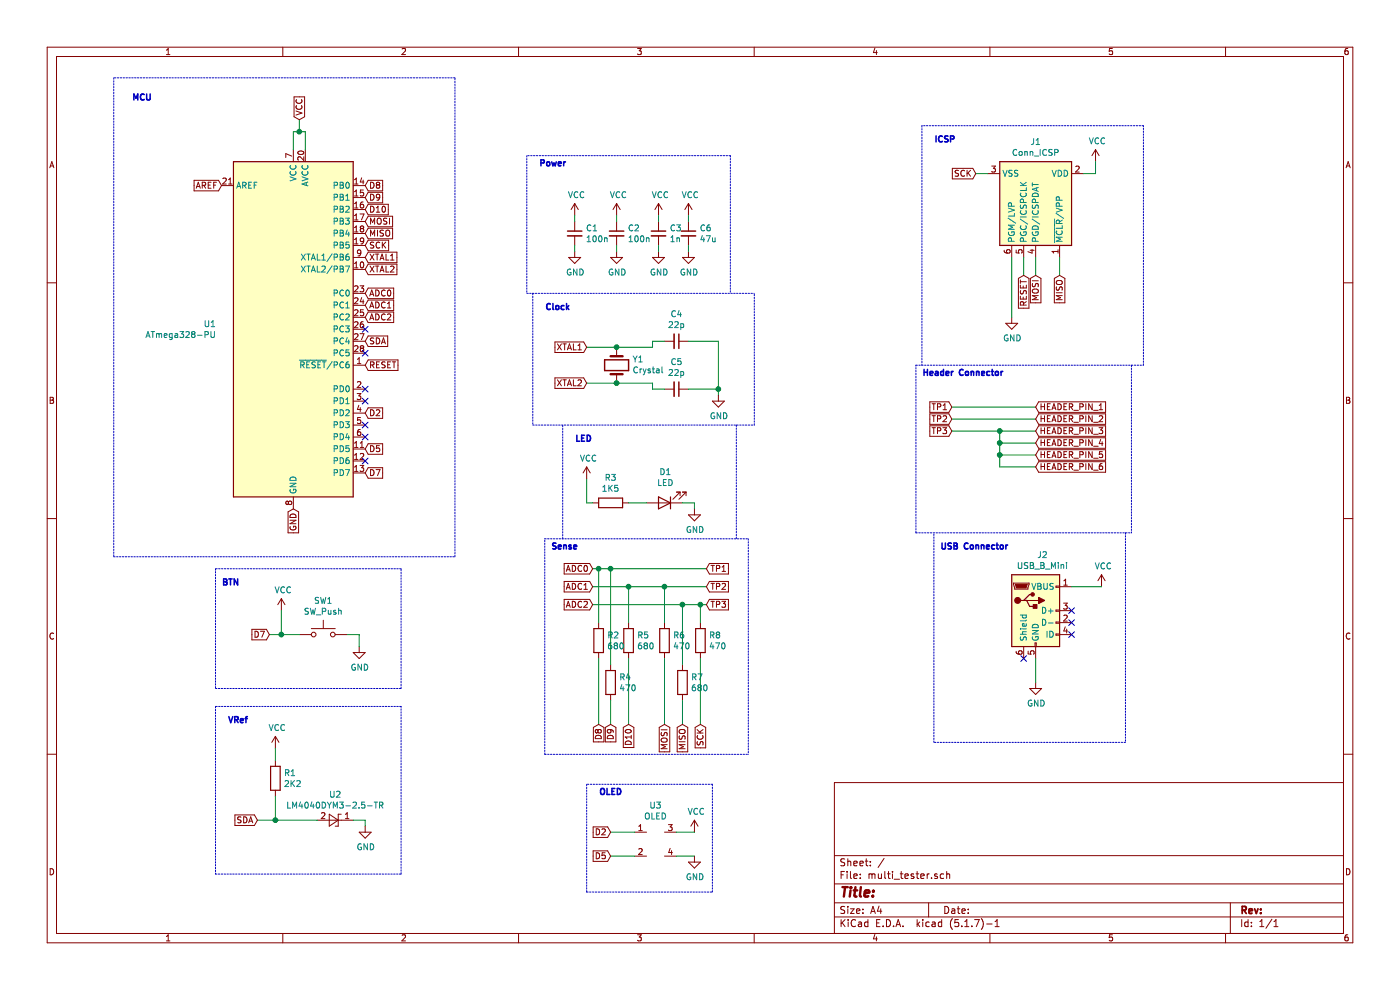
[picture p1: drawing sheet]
EESchema Schematic File Version 4
EELAYER 30 0
EELAYER END
$Descr A4 11693 8268
encoding utf-8
Sheet 1 1
Title ""
Date ""
Rev ""
Comp ""
Comment1 ""
Comment2 ""
Comment3 ""
Comment4 ""
$EndDescr
$Comp
L MCU_Microchip_ATmega:ATmega328-PU U1
U 1 1
P 2450 2750
F 0 "U1" H 1806 2796 50  0000 R CNN
F 1 "ATmega328-PU" H 1806 2705 50  0000 R CNN
F 2 "Package_DIP:DIP-28_W7.62mm" H 2450 2750 50  0001 C CIN
F 3 "http://ww1.microchip.com/downloads/en/DeviceDoc/ATmega328_P%20AVR%20MCU%20with%20picoPower%20Technology%20Data%20Sheet%2040001984A.pdf" H 2450 2750 50  0001 C CNN
	1    2450 2750
	1    0    0    -1  
$EndComp
Text GLabel 3050 2450 2    50   Input ~ 0
ADC0
Text GLabel 3050 2550 2    50   Input ~ 0
ADC1
Text GLabel 3050 2650 2    50   Input ~ 0
ADC2
Text GLabel 3050 2850 2    50   Input ~ 0
SDA
Text GLabel 3050 3050 2    50   Input ~ 0
RESET
Text GLabel 3050 3450 2    50   Input ~ 0
D2
Text GLabel 3050 3750 2    50   Input ~ 0
D5
Text GLabel 3050 3950 2    50   Input ~ 0
D7
Text GLabel 1850 1550 0    50   Input ~ 0
AREF
Text GLabel 2450 4250 3    50   Input ~ 0
GND
Text GLabel 2500 1000 1    50   Input ~ 0
VCC
Wire Wire Line
	2450 1250 2450 1100
Wire Wire Line
	2450 1100 2500 1100
Wire Wire Line
	2500 1100 2500 1000
Wire Wire Line
	2550 1250 2550 1100
Wire Wire Line
	2550 1100 2500 1100
Connection ~ 2500 1100
NoConn ~ 3050 2750
NoConn ~ 3050 2950
NoConn ~ 3050 3250
NoConn ~ 3050 3350
NoConn ~ 3050 3550
NoConn ~ 3050 3650
NoConn ~ 3050 3850
Text GLabel 3050 1550 2    50   Input ~ 0
D8
Text GLabel 3050 1650 2    50   Input ~ 0
D9
Text GLabel 3050 1750 2    50   Input ~ 0
D10
Text GLabel 3050 1850 2    50   Input ~ 0
MOSI
Text GLabel 3050 1950 2    50   Input ~ 0
MISO
Text GLabel 3050 2050 2    50   Input ~ 0
SCK
Text GLabel 3050 2150 2    50   Input ~ 0
XTAL1
Text GLabel 3050 2250 2    50   Input ~ 0
XTAL2
$Comp
L Switch:SW_Push SW1
U 1 1
P 2700 5300
F 0 "SW1" H 2700 5585 50  0000 C CNN
F 1 "SW_Push" H 2700 5494 50  0000 C CNN
F 2 "" H 2700 5500 50  0001 C CNN
F 3 "~" H 2700 5500 50  0001 C CNN
	1    2700 5300
	1    0    0    -1  
$EndComp
Text GLabel 2250 5300 0    50   Input ~ 0
D7
$Comp
L power:VCC #PWR0101
U 1 1
P 2350 5100
F 0 "#PWR0101" H 2350 4950 50  0001 C CNN
F 1 "VCC" H 2365 5273 50  0000 C CNN
F 2 "" H 2350 5100 50  0001 C CNN
F 3 "" H 2350 5100 50  0001 C CNN
	1    2350 5100
	1    0    0    -1  
$EndComp
$Comp
L power:GND #PWR0102
U 1 1
P 3000 5400
F 0 "#PWR0102" H 3000 5150 50  0001 C CNN
F 1 "GND" H 3005 5227 50  0000 C CNN
F 2 "" H 3000 5400 50  0001 C CNN
F 3 "" H 3000 5400 50  0001 C CNN
	1    3000 5400
	1    0    0    -1  
$EndComp
Wire Wire Line
	2250 5300 2350 5300
Wire Wire Line
	2350 5100 2350 5300
Connection ~ 2350 5300
Wire Wire Line
	2350 5300 2500 5300
Wire Wire Line
	2900 5300 3000 5300
Wire Wire Line
	3000 5300 3000 5400
$Comp
L Reference_Voltage:LM4040DBZ-2.5 U2
U 1 1
P 2800 6850
F 0 "U2" H 2800 7066 50  0000 C CNN
F 1 "LM4040DYM3-2.5-TR" H 2800 6975 50  0000 C CNN
F 2 "Package_TO_SOT_SMD:SOT-23" H 2800 6650 50  0001 C CIN
F 3 "http://www.ti.com/lit/ds/symlink/lm4040-n.pdf" H 2800 6850 50  0001 C CIN
	1    2800 6850
	1    0    0    -1  
$EndComp
$Comp
L power:GND #PWR0103
U 1 1
P 3050 6900
F 0 "#PWR0103" H 3050 6650 50  0001 C CNN
F 1 "GND" H 3055 6727 50  0000 C CNN
F 2 "" H 3050 6900 50  0001 C CNN
F 3 "" H 3050 6900 50  0001 C CNN
	1    3050 6900
	1    0    0    -1  
$EndComp
$Comp
L power:VCC #PWR0104
U 1 1
P 2300 6250
F 0 "#PWR0104" H 2300 6100 50  0001 C CNN
F 1 "VCC" H 2315 6423 50  0000 C CNN
F 2 "" H 2300 6250 50  0001 C CNN
F 3 "" H 2300 6250 50  0001 C CNN
	1    2300 6250
	1    0    0    -1  
$EndComp
Text GLabel 2150 6850 0    50   Input ~ 0
SDA
Wire Wire Line
	2150 6850 2300 6850
Wire Wire Line
	2950 6850 3050 6850
Wire Wire Line
	3050 6850 3050 6900
Connection ~ 2300 6850
Wire Wire Line
	2300 6850 2650 6850
$Comp
L Device:R R1
U 1 1
P 2300 6500
F 0 "R1" H 2370 6546 50  0000 L CNN
F 1 "2K2" H 2370 6455 50  0000 L CNN
F 2 "" V 2230 6500 50  0001 C CNN
F 3 "~" H 2300 6500 50  0001 C CNN
	1    2300 6500
	1    0    0    -1  
$EndComp
Wire Wire Line
	2300 6250 2300 6350
Wire Wire Line
	2300 6650 2300 6850
Text GLabel 5100 6950 0    50   Input ~ 0
D2
Text GLabel 5100 7150 0    50   Input ~ 0
D5
$Comp
L power:VCC #PWR0105
U 1 1
P 5800 6950
F 0 "#PWR0105" H 5800 6800 50  0001 C CNN
F 1 "VCC" H 5815 7123 50  0000 C CNN
F 2 "" H 5800 6950 50  0001 C CNN
F 3 "" H 5800 6950 50  0001 C CNN
	1    5800 6950
	1    0    0    -1  
$EndComp
$Comp
L power:GND #PWR0106
U 1 1
P 5800 7150
F 0 "#PWR0106" H 5800 6900 50  0001 C CNN
F 1 "GND" H 5805 6977 50  0000 C CNN
F 2 "" H 5800 7150 50  0001 C CNN
F 3 "" H 5800 7150 50  0001 C CNN
	1    5800 7150
	1    0    0    -1  
$EndComp
Text GLabel 4950 4750 0    50   Input ~ 0
ADC0
Text GLabel 4950 4900 0    50   Input ~ 0
ADC1
Text GLabel 4950 5050 0    50   Input ~ 0
ADC2
Text GLabel 5900 4750 2    50   Input ~ 0
TP1
Text GLabel 5900 4900 2    50   Input ~ 0
TP2
Text GLabel 5900 5050 2    50   Input ~ 0
TP3
$Comp
L Device:R R2
U 1 1
P 5000 5350
F 0 "R2" H 5070 5396 50  0000 L CNN
F 1 "680" H 5070 5305 50  0000 L CNN
F 2 "" V 4930 5350 50  0001 C CNN
F 3 "~" H 5000 5350 50  0001 C CNN
	1    5000 5350
	1    0    0    -1  
$EndComp
$Comp
L Device:R R5
U 1 1
P 5250 5350
F 0 "R5" H 5320 5396 50  0000 L CNN
F 1 "680" H 5320 5305 50  0000 L CNN
F 2 "" V 5180 5350 50  0001 C CNN
F 3 "~" H 5250 5350 50  0001 C CNN
	1    5250 5350
	1    0    0    -1  
$EndComp
$Comp
L Device:R R6
U 1 1
P 5550 5350
F 0 "R6" H 5620 5396 50  0000 L CNN
F 1 "470" H 5620 5305 50  0000 L CNN
F 2 "" V 5480 5350 50  0001 C CNN
F 3 "~" H 5550 5350 50  0001 C CNN
	1    5550 5350
	1    0    0    -1  
$EndComp
$Comp
L Device:R R8
U 1 1
P 5850 5350
F 0 "R8" H 5920 5396 50  0000 L CNN
F 1 "470" H 5920 5305 50  0000 L CNN
F 2 "" V 5780 5350 50  0001 C CNN
F 3 "~" H 5850 5350 50  0001 C CNN
	1    5850 5350
	1    0    0    -1  
$EndComp
$Comp
L Device:R R7
U 1 1
P 5700 5700
F 0 "R7" H 5770 5746 50  0000 L CNN
F 1 "680" H 5770 5655 50  0000 L CNN
F 2 "" V 5630 5700 50  0001 C CNN
F 3 "~" H 5700 5700 50  0001 C CNN
	1    5700 5700
	1    0    0    -1  
$EndComp
$Comp
L Device:R R4
U 1 1
P 5100 5700
F 0 "R4" H 5170 5746 50  0000 L CNN
F 1 "470" H 5170 5655 50  0000 L CNN
F 2 "" V 5030 5700 50  0001 C CNN
F 3 "~" H 5100 5700 50  0001 C CNN
	1    5100 5700
	1    0    0    -1  
$EndComp
Wire Wire Line
	5900 4750 5100 4750
Wire Wire Line
	5900 5050 5850 5050
Text GLabel 5000 6050 3    50   Input ~ 0
D8
Text GLabel 5100 6050 3    50   Input ~ 0
D9
Text GLabel 5250 6050 3    50   Input ~ 0
D10
Text GLabel 5550 6050 3    50   Input ~ 0
MOSI
Text GLabel 5700 6050 3    50   Input ~ 0
MISO
Text GLabel 5850 6050 3    50   Input ~ 0
SCK
Wire Wire Line
	5000 6050 5000 5500
Wire Wire Line
	5100 6050 5100 5850
Wire Wire Line
	5250 6050 5250 5500
Wire Wire Line
	5550 6050 5550 5500
Wire Wire Line
	5700 6050 5700 5850
Wire Wire Line
	5850 6050 5850 5500
Wire Wire Line
	5000 5200 5000 4750
Connection ~ 5000 4750
Wire Wire Line
	5000 4750 4950 4750
Wire Wire Line
	5100 5550 5100 4750
Connection ~ 5100 4750
Wire Wire Line
	5100 4750 5000 4750
Wire Wire Line
	5250 5200 5250 4900
Connection ~ 5250 4900
Wire Wire Line
	5250 4900 4950 4900
Wire Wire Line
	5550 5200 5550 4900
Wire Wire Line
	5250 4900 5550 4900
Connection ~ 5550 4900
Wire Wire Line
	5550 4900 5900 4900
Wire Wire Line
	5700 5550 5700 5050
Connection ~ 5700 5050
Wire Wire Line
	5700 5050 4950 5050
Wire Wire Line
	5850 5200 5850 5050
Connection ~ 5850 5050
Wire Wire Line
	5850 5050 5700 5050
$Comp
L power:GND #PWR0107
U 1 1
P 4800 2100
F 0 "#PWR0107" H 4800 1850 50  0001 C CNN
F 1 "GND" H 4805 1927 50  0000 C CNN
F 2 "" H 4800 2100 50  0001 C CNN
F 3 "" H 4800 2100 50  0001 C CNN
	1    4800 2100
	1    0    0    -1  
$EndComp
$Comp
L power:GND #PWR0108
U 1 1
P 5150 2100
F 0 "#PWR0108" H 5150 1850 50  0001 C CNN
F 1 "GND" H 5155 1927 50  0000 C CNN
F 2 "" H 5150 2100 50  0001 C CNN
F 3 "" H 5150 2100 50  0001 C CNN
	1    5150 2100
	1    0    0    -1  
$EndComp
$Comp
L power:GND #PWR0109
U 1 1
P 5500 2100
F 0 "#PWR0109" H 5500 1850 50  0001 C CNN
F 1 "GND" H 5505 1927 50  0000 C CNN
F 2 "" H 5500 2100 50  0001 C CNN
F 3 "" H 5500 2100 50  0001 C CNN
	1    5500 2100
	1    0    0    -1  
$EndComp
$Comp
L power:GND #PWR0110
U 1 1
P 5750 2100
F 0 "#PWR0110" H 5750 1850 50  0001 C CNN
F 1 "GND" H 5755 1927 50  0000 C CNN
F 2 "" H 5750 2100 50  0001 C CNN
F 3 "" H 5750 2100 50  0001 C CNN
	1    5750 2100
	1    0    0    -1  
$EndComp
$Comp
L power:VCC #PWR0111
U 1 1
P 4800 1800
F 0 "#PWR0111" H 4800 1650 50  0001 C CNN
F 1 "VCC" H 4815 1973 50  0000 C CNN
F 2 "" H 4800 1800 50  0001 C CNN
F 3 "" H 4800 1800 50  0001 C CNN
	1    4800 1800
	1    0    0    -1  
$EndComp
$Comp
L power:VCC #PWR0112
U 1 1
P 5150 1800
F 0 "#PWR0112" H 5150 1650 50  0001 C CNN
F 1 "VCC" H 5165 1973 50  0000 C CNN
F 2 "" H 5150 1800 50  0001 C CNN
F 3 "" H 5150 1800 50  0001 C CNN
	1    5150 1800
	1    0    0    -1  
$EndComp
$Comp
L power:VCC #PWR0113
U 1 1
P 5500 1800
F 0 "#PWR0113" H 5500 1650 50  0001 C CNN
F 1 "VCC" H 5515 1973 50  0000 C CNN
F 2 "" H 5500 1800 50  0001 C CNN
F 3 "" H 5500 1800 50  0001 C CNN
	1    5500 1800
	1    0    0    -1  
$EndComp
$Comp
L power:VCC #PWR0114
U 1 1
P 5750 1800
F 0 "#PWR0114" H 5750 1650 50  0001 C CNN
F 1 "VCC" H 5765 1973 50  0000 C CNN
F 2 "" H 5750 1800 50  0001 C CNN
F 3 "" H 5750 1800 50  0001 C CNN
	1    5750 1800
	1    0    0    -1  
$EndComp
$Comp
L Device:C_Small C1
U 1 1
P 4800 1950
F 0 "C1" H 4892 1996 50  0000 L CNN
F 1 "100n" H 4892 1905 50  0000 L CNN
F 2 "" H 4800 1950 50  0001 C CNN
F 3 "~" H 4800 1950 50  0001 C CNN
	1    4800 1950
	1    0    0    -1  
$EndComp
$Comp
L Device:C_Small C2
U 1 1
P 5150 1950
F 0 "C2" H 5242 1996 50  0000 L CNN
F 1 "100n" H 5242 1905 50  0000 L CNN
F 2 "" H 5150 1950 50  0001 C CNN
F 3 "~" H 5150 1950 50  0001 C CNN
	1    5150 1950
	1    0    0    -1  
$EndComp
$Comp
L Device:C_Small C3
U 1 1
P 5500 1950
F 0 "C3" H 5592 1996 50  0000 L CNN
F 1 "1n" H 5592 1905 50  0000 L CNN
F 2 "" H 5500 1950 50  0001 C CNN
F 3 "~" H 5500 1950 50  0001 C CNN
	1    5500 1950
	1    0    0    -1  
$EndComp
$Comp
L Device:C_Small C6
U 1 1
P 5750 1950
F 0 "C6" H 5842 1996 50  0000 L CNN
F 1 "47u" H 5842 1905 50  0000 L CNN
F 2 "" H 5750 1950 50  0001 C CNN
F 3 "~" H 5750 1950 50  0001 C CNN
	1    5750 1950
	1    0    0    -1  
$EndComp
Wire Wire Line
	4800 2100 4800 2050
Wire Wire Line
	4800 1850 4800 1800
Wire Wire Line
	5150 1850 5150 1800
Wire Wire Line
	5500 1850 5500 1800
Wire Wire Line
	5500 2100 5500 2050
Wire Wire Line
	5150 2100 5150 2050
Wire Wire Line
	5750 2100 5750 2050
Wire Wire Line
	5750 1850 5750 1800
Text GLabel 4900 2900 0    50   Input ~ 0
XTAL1
Text GLabel 4900 3200 0    50   Input ~ 0
XTAL2
$Comp
L Device:Crystal Y1
U 1 1
P 5150 3050
F 0 "Y1" V 5196 2919 50  0000 R CNN
F 1 "Crystal" V 5105 2919 50  0000 R CNN
F 2 "" H 5150 3050 50  0001 C CNN
F 3 "~" H 5150 3050 50  0001 C CNN
	1    5150 3050
	0    -1   -1   0   
$EndComp
$Comp
L Device:C_Small C4
U 1 1
P 5650 2850
F 0 "C4" V 5421 2850 50  0000 C CNN
F 1 "22p" V 5512 2850 50  0000 C CNN
F 2 "" H 5650 2850 50  0001 C CNN
F 3 "~" H 5650 2850 50  0001 C CNN
	1    5650 2850
	0    1    1    0   
$EndComp
$Comp
L Device:C_Small C5
U 1 1
P 5650 3250
F 0 "C5" V 5421 3250 50  0000 C CNN
F 1 "22p" V 5512 3250 50  0000 C CNN
F 2 "" H 5650 3250 50  0001 C CNN
F 3 "~" H 5650 3250 50  0001 C CNN
	1    5650 3250
	0    1    1    0   
$EndComp
$Comp
L power:GND #PWR0115
U 1 1
P 6000 3300
F 0 "#PWR0115" H 6000 3050 50  0001 C CNN
F 1 "GND" H 6005 3127 50  0000 C CNN
F 2 "" H 6000 3300 50  0001 C CNN
F 3 "" H 6000 3300 50  0001 C CNN
	1    6000 3300
	1    0    0    -1  
$EndComp
Wire Wire Line
	4900 2900 5150 2900
Wire Wire Line
	5150 2900 5450 2900
Wire Wire Line
	5450 2900 5450 2850
Wire Wire Line
	5450 2850 5550 2850
Connection ~ 5150 2900
Wire Wire Line
	5750 2850 6000 2850
Wire Wire Line
	6000 2850 6000 3250
Wire Wire Line
	5750 3250 6000 3250
Connection ~ 6000 3250
Wire Wire Line
	6000 3250 6000 3300
Wire Wire Line
	5550 3250 5450 3250
Wire Wire Line
	5450 3250 5450 3200
Wire Wire Line
	5450 3200 5150 3200
Wire Wire Line
	4900 3200 5150 3200
Connection ~ 5150 3200
$Comp
L power:VCC #PWR0116
U 1 1
P 4900 4000
F 0 "#PWR0116" H 4900 3850 50  0001 C CNN
F 1 "VCC" H 4915 4173 50  0000 C CNN
F 2 "" H 4900 4000 50  0001 C CNN
F 3 "" H 4900 4000 50  0001 C CNN
	1    4900 4000
	1    0    0    -1  
$EndComp
$Comp
L power:GND #PWR0117
U 1 1
P 5800 4250
F 0 "#PWR0117" H 5800 4000 50  0001 C CNN
F 1 "GND" H 5805 4077 50  0000 C CNN
F 2 "" H 5800 4250 50  0001 C CNN
F 3 "" H 5800 4250 50  0001 C CNN
	1    5800 4250
	1    0    0    -1  
$EndComp
$Comp
L Device:R R3
U 1 1
P 5100 4200
F 0 "R3" V 5307 4200 50  0000 C CNN
F 1 "1K5" V 5216 4200 50  0000 C CNN
F 2 "" V 5030 4200 50  0001 C CNN
F 3 "~" H 5100 4200 50  0001 C CNN
	1    5100 4200
	0    -1   -1   0   
$EndComp
$Comp
L Device:LED D1
U 1 1
P 5550 4200
F 0 "D1" H 5543 3945 50  0000 C CNN
F 1 "LED" H 5543 4036 50  0000 C CNN
F 2 "" H 5550 4200 50  0001 C CNN
F 3 "~" H 5550 4200 50  0001 C CNN
	1    5550 4200
	-1   0    0    1   
$EndComp
Wire Wire Line
	4900 4000 4900 4200
Wire Wire Line
	4900 4200 4950 4200
Wire Wire Line
	5250 4200 5400 4200
Wire Wire Line
	5700 4200 5800 4200
Wire Wire Line
	5800 4200 5800 4250
Text GLabel 8850 2300 3    50   Input ~ 0
MISO
Text GLabel 8150 1450 0    50   Input ~ 0
SCK
$Comp
L Connector:Conn_PIC_ICSP_ICD J1
U 1 1
P 8650 1650
F 0 "J1" V 8183 1650 50  0000 C CNN
F 1 "Conn_ICSP" V 8274 1650 50  0000 C CNN
F 2 "" H 8700 1800 50  0001 C CNN
F 3 "http://ww1.microchip.com/downloads/en/devicedoc/30277d.pdf" V 8350 1500 50  0001 C CNN
	1    8650 1650
	0    1    1    0   
$EndComp
Text GLabel 8650 2300 3    50   Input ~ 0
MOSI
Text GLabel 8550 2300 3    50   Input ~ 0
RESET
$Comp
L power:VCC #PWR0118
U 1 1
P 9150 1350
F 0 "#PWR0118" H 9150 1200 50  0001 C CNN
F 1 "VCC" H 9165 1523 50  0000 C CNN
F 2 "" H 9150 1350 50  0001 C CNN
F 3 "" H 9150 1350 50  0001 C CNN
	1    9150 1350
	1    0    0    -1  
$EndComp
$Comp
L power:GND #PWR0119
U 1 1
P 8450 2650
F 0 "#PWR0119" H 8450 2400 50  0001 C CNN
F 1 "GND" H 8455 2477 50  0000 C CNN
F 2 "" H 8450 2650 50  0001 C CNN
F 3 "" H 8450 2650 50  0001 C CNN
	1    8450 2650
	1    0    0    -1  
$EndComp
Wire Wire Line
	9150 1350 9150 1450
Wire Wire Line
	9150 1450 9050 1450
Wire Wire Line
	8150 1450 8250 1450
Wire Wire Line
	8550 2300 8550 2150
Wire Wire Line
	8650 2300 8650 2150
Wire Wire Line
	8850 2300 8850 2150
Wire Wire Line
	8450 2150 8450 2650
Text GLabel 7950 3400 0    50   Input ~ 0
TP1
Text GLabel 7950 3500 0    50   Input ~ 0
TP2
Text GLabel 7950 3600 0    50   Input ~ 0
TP3
Text GLabel 8650 3400 2    50   Input ~ 0
HEADER_PIN_1
Text GLabel 8650 3500 2    50   Input ~ 0
HEADER_PIN_2
Text GLabel 8650 3600 2    50   Input ~ 0
HEADER_PIN_3
Text GLabel 8650 3700 2    50   Input ~ 0
HEADER_PIN_4
Text GLabel 8650 3800 2    50   Input ~ 0
HEADER_PIN_5
Text GLabel 8650 3900 2    50   Input ~ 0
HEADER_PIN_6
Wire Wire Line
	7950 3400 8650 3400
Wire Wire Line
	7950 3500 8650 3500
Wire Wire Line
	7950 3600 8350 3600
Wire Wire Line
	8650 3700 8350 3700
Wire Wire Line
	8350 3700 8350 3600
Connection ~ 8350 3600
Wire Wire Line
	8350 3600 8650 3600
Wire Wire Line
	8650 3800 8350 3800
Wire Wire Line
	8350 3800 8350 3700
Connection ~ 8350 3700
Wire Wire Line
	8650 3900 8350 3900
Wire Wire Line
	8350 3900 8350 3800
Connection ~ 8350 3800
$Comp
L Connector:USB_B_Mini J2
U 1 1
P 8650 5100
F 0 "J2" H 8707 5567 50  0000 C CNN
F 1 "USB_B_Mini" H 8707 5476 50  0000 C CNN
F 2 "" H 8800 5050 50  0001 C CNN
F 3 "~" H 8800 5050 50  0001 C CNN
	1    8650 5100
	1    0    0    -1  
$EndComp
NoConn ~ 8950 5100
NoConn ~ 8950 5200
NoConn ~ 8950 5300
NoConn ~ 8550 5500
$Comp
L power:GND #PWR0120
U 1 1
P 8650 5700
F 0 "#PWR0120" H 8650 5450 50  0001 C CNN
F 1 "GND" H 8655 5527 50  0000 C CNN
F 2 "" H 8650 5700 50  0001 C CNN
F 3 "" H 8650 5700 50  0001 C CNN
	1    8650 5700
	1    0    0    -1  
$EndComp
$Comp
L power:VCC #PWR0121
U 1 1
P 9200 4900
F 0 "#PWR0121" H 9200 4750 50  0001 C CNN
F 1 "VCC" H 9215 5073 50  0000 C CNN
F 2 "" H 9200 4900 50  0001 C CNN
F 3 "" H 9200 4900 50  0001 C CNN
	1    9200 4900
	1    0    0    -1  
$EndComp
Wire Wire Line
	9200 4900 8950 4900
Wire Wire Line
	8650 5700 8650 5500
$Comp
L MINE:OLED U3
U 1 1
P 5500 6750
F 0 "U3" H 5475 6775 50  0000 C CNN
F 1 "OLED" H 5475 6684 50  0000 C CNN
F 2 "" H 5500 6750 50  0001 C CNN
F 3 "" H 5500 6750 50  0001 C CNN
	1    5500 6750
	1    0    0    -1  
$EndComp
Wire Wire Line
	5100 7150 5300 7150
Wire Wire Line
	5800 7150 5650 7150
Wire Wire Line
	5650 6950 5800 6950
Wire Wire Line
	5100 6950 5300 6950
Wire Notes Line
	3800 650  950  650 
Wire Notes Line
	950  650  950  4650
Wire Notes Line
	950  4650 3800 4650
Wire Notes Line
	3800 4650 3800 650 
Wire Notes Line
	3350 4750 1800 4750
Wire Notes Line
	1800 4750 1800 5750
Wire Notes Line
	1800 5750 3350 5750
Wire Notes Line
	3350 5750 3350 4750
Wire Notes Line
	3350 5900 1800 5900
Wire Notes Line
	1800 5900 1800 7300
Wire Notes Line
	1800 7300 3350 7300
Wire Notes Line
	3350 7300 3350 5900
Wire Notes Line
	5950 6550 4900 6550
Wire Notes Line
	4900 6550 4900 7450
Wire Notes Line
	4900 7450 5950 7450
Wire Notes Line
	5950 7450 5950 6550
Wire Notes Line
	4550 6300 4550 4500
Wire Notes Line
	4550 4500 6250 4500
Wire Notes Line
	6250 4500 6250 6300
Wire Notes Line
	4550 6300 6250 6300
Wire Notes Line
	4700 4500 4700 3550
Wire Notes Line
	6150 3550 6150 4500
Wire Notes Line
	6300 3550 6300 2450
Wire Notes Line
	4450 2450 4450 3550
Wire Notes Line
	4450 3550 6300 3550
Wire Notes Line
	6100 1300 4400 1300
Wire Notes Line
	4400 1300 4400 2450
Wire Notes Line
	6100 1300 6100 2450
Wire Notes Line
	4400 2450 6300 2450
Wire Notes Line
	9550 1050 7700 1050
Wire Notes Line
	7700 1050 7700 3050
Wire Notes Line
	9550 3050 9550 1050
Wire Notes Line
	9450 3050 9450 4450
Wire Notes Line
	7650 4450 7650 3050
Wire Notes Line
	7650 3050 9550 3050
Wire Notes Line
	9400 4450 9400 6200
Wire Notes Line
	9400 6200 7800 6200
Wire Notes Line
	7800 6200 7800 4450
Wire Notes Line
	7650 4450 9450 4450
Text Notes 1100 850  0    50   ~ 10
MCU
Text Notes 1850 4900 0    50   ~ 10
BTN
Text Notes 1900 6050 0    50   ~ 10
VRef
Text Notes 4500 1400 0    50   ~ 10
Power
Text Notes 4550 2600 0    50   ~ 10
Clock
Text Notes 4800 3700 0    50   ~ 10
LED
Text Notes 4600 4600 0    50   ~ 10
Sense
Text Notes 5000 6650 0    50   ~ 10
OLED
Text Notes 7800 1200 0    50   ~ 10
ICSP
Text Notes 7700 3150 0    50   ~ 10
Header Connector
Text Notes 7850 4600 0    50   ~ 10
USB Connector
$EndSCHEMATC
